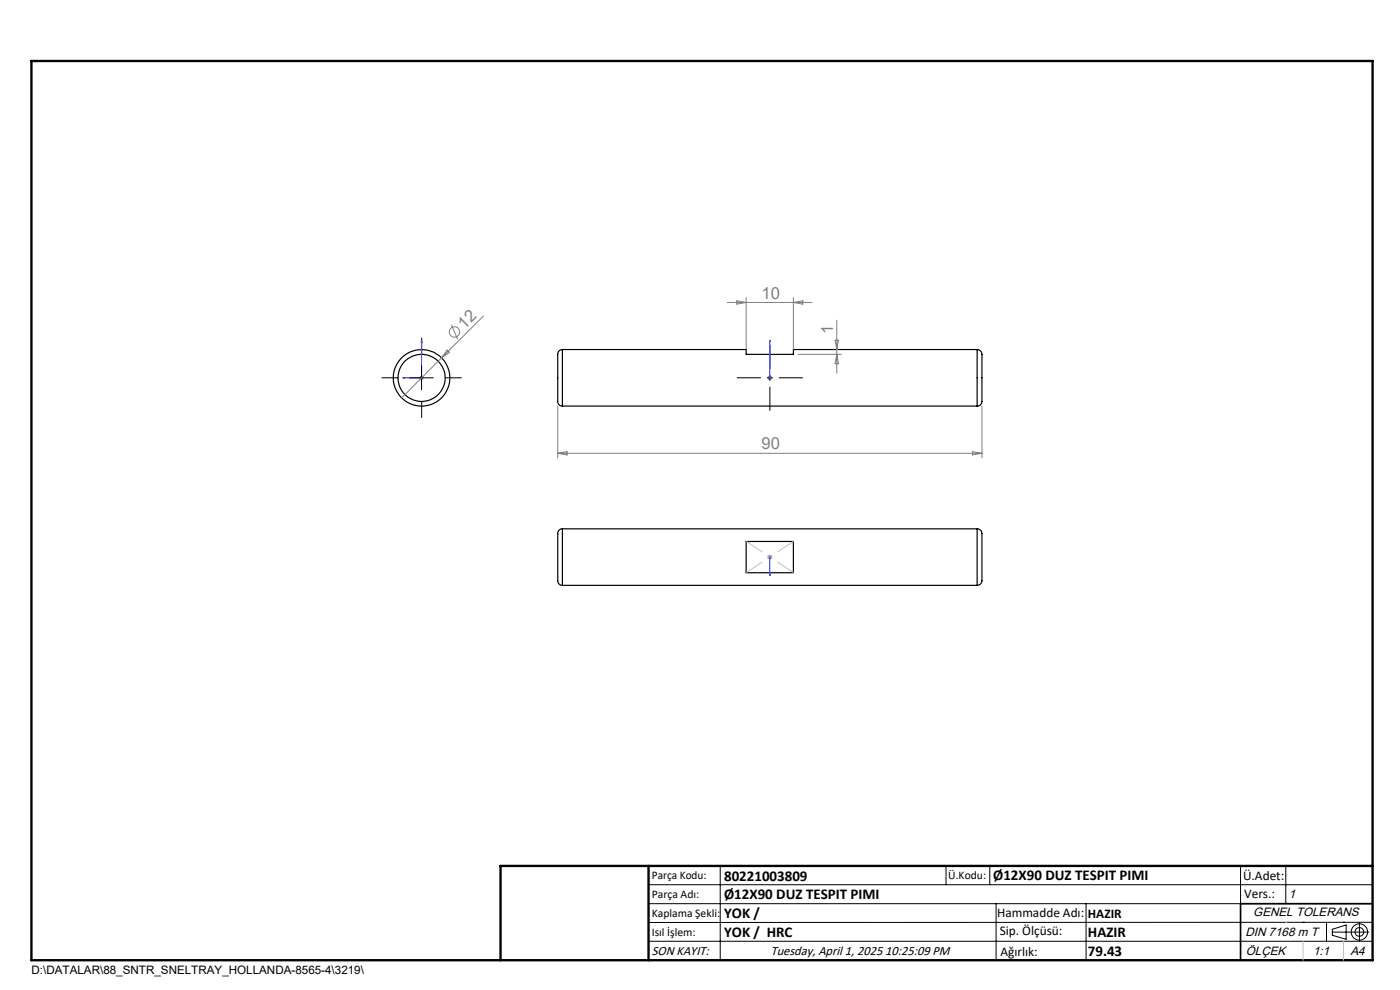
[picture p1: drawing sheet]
<svg xmlns="http://www.w3.org/2000/svg" width="297mm" height="210mm" viewBox="0 0 297 210" stroke-linecap="round" stroke-linejoin="round" font-family="sans-serif">
<g fill="none" stroke="#000" stroke-width=".25">
<path d="M119.3 74.1a1.15 1.15 0 0 0-1 1.6v8.9a1.16 1.16 0 0 0 1 1.5M119.3 74.1h39v1.1h10v-1.1h39M119.3 74.1v12M207.3 74.1a1.19 1.19 0 0 1 1 1.6v8.5a1.51 1.51 0 0 1-.8 1.9h-.2M207.3 74.1v12M119.3 86.1h88M119.3 112.2a1.24 1.24 0 0 0-1 1.7v8.9a1.12 1.12 0 0 0 1 1.4M119.3 112.2v12M119.3 112.2h88M158.3 114.9h10v6.6h-10zM207.3 112.2a1.24 1.24 0 0 1 1 1.7v8.9a1.12 1.12 0 0 1-1 1.4M207.3 112.2v12"/>
<path d="M119.3 124.2h88M106.2 203.7h185"/>
<circle cx="89.4" cy="80.2" r="5"/>
<circle cx="89.4" cy="80.1" r="6"/>
</g>
<g fill="none" stroke="#808080" stroke-width=".21">
<path d="M89.1 79.8l.7 .7M89.4 79.6v1.1M93.7 75.9l-8.5 8.5M94.9 74.3l.5 .4-1.7 1.2zM95.7 68.9l1.4 3.1M102.6 67.1l-8.9 8.8M154.3 64.2h18M156.3 63.8l2 .4-2 .3zM158.3 63.1v11M162.9 79.8l.8 .7M163.3 79.6v1.1M163.7 79.8l-.8 .7"/>
<path d="M168.3 63.1v11M168.3 64.2l2-.4v.7zM169.3 75.2h9.2M177.2 72.2h.7l-.4 1.9zM177.5 67.9v11.3M177.5 75.2l.4 1.9h-.7zM88.9 80.1h1M118.3 86.1v11M118.3 96.2h90M118.3 96.2l2-.4v.7zM162.8 80.1h1M206.3 95.8l2 .4-2 .3z"/>
<path d="M208.3 86.1v11M162.8 118.2h1M162.9 117.8l.8 .7M163.3 117.7v1M163.7 117.8l-.8 .7"/>
<circle cx="96.4" cy="70.4" r="1.1"/>
</g>
<g fill="none" stroke="#000" stroke-width=".21">
<path d="M89.4 77.6v5M86.9 80.1h5M137.6 187.7h153.6M137.6 191.7h153.6M137.6 199.7h153.6M152.8 183.7v20M200.7 183.7v4M210 183.7v4M211.3 191.7v12M230.4 191.7v12M263.2 183.7v20M272.8 183.7v8"/>
<path d="M276.4 195.6h.1M281.4 195.6v4.1M282.6 197.7h7.8M282.6 197.1l3-.9v3l-3-.8zM285 195.6h.1M288.4 195.8v3.8M291.2 195.6l-153.6 .1"/>
<circle cx="288.4" cy="197.7" r="1.74"/>
<circle cx="288.4" cy="197.7" r=".93"/>
</g>
<path d="M89.4 72.2l.1 .4h-.2zM89.4 72.2v7.9h-4M163.3 72.2v.4v-.4M163.3 72.2v7.9M85.4 80.1h.4v.1zM163.3 80.1v.1zM163.3 80.1h.1M163.3 118.1v.2zM163.3 118.2h.1M163.3 118.2v4M163.3 122.2v-.4v.4" fill="none" stroke="#00f" stroke-width=".21"/>
<path d="M156.3 80.1h14M163.3 87.1v-14" fill="none" stroke="#000" stroke-width=".21" stroke-dasharray="15.2 1.3 1.3 1.3" stroke-dashoffset="10.1" stroke-linecap="butt"/>
<path d="M89.5 75.1v-3.5M84.5 80.1h-3.5M89.5 85.1v3.5M94.5 80.1h3.5" fill="none" stroke="#000" stroke-width=".21" stroke-dasharray="15.2 1.3 1.3 1.3" stroke-linecap="butt"/>
<path d="M158.3 114.8l10 6.7M168.3 114.8l-10 6.7" fill="none" stroke="#c0c0c0" stroke-width=".21" stroke-dasharray="15.2 1.3 1.3 1.3" stroke-dashoffset="11.1" stroke-linecap="butt"/>
<path d="M291.2 191.7h-28v12" fill="none" stroke="#000" stroke-width=".35"/>
<path d="M6.7 12.9h284.5v190.8h-284.5zM137.6 183.7v20M291.2 183.7h-185v20" fill="none" stroke="#000" stroke-width=".5"/>
<path d="M272.8 195.6h.1M276.4 199.7v4M285 199.7v4" fill="none" stroke="#c0c0c0" stroke-width=".21"/>
<g fill="#00f">
<path d="M163.3 80.1v.1zM163.3 72.2v.4z"/>
<path d="M163.3 121.8v.4zM163.3 118.1v.2zM85.4 80.1l.4 .1v-.1zM89.4 72.2l-.1 .4h.2z"/>
</g>
<g font-size="3.5" fill="#808080">
<text x="161.6" y="63.3">10</text>
<text x="98.6" y="69.9" transform="rotate(-45 98.6 69.9)">12</text>
<text x="176.7" y="70.9" transform="rotate(-90 176.7 70.9)">1</text>
<text x="161.6" y="95.3">90</text>
</g>
<g font-size="3.2">
<text x="153.6" y="190.8">Ø12X90 DUZ TESPIT PIMI</text>
<text x="153.6" y="186.8">80221003809</text>
<text x="210.7" y="186.6">Ø12X90 DUZ TESPIT PIMI</text>
<text x="153.6" y="194.8">YOK /</text>
<text x="153.6" y="198.8">YOK / HRC</text>
<text x="230.8" y="198.7">HAZIR</text>
<text x="230.8" y="202.8">79.43</text>
</g>
<g font-size="2.8">
<text x="263.7" y="186.7">Ü.Adet:</text>
<text x="263.9" y="190.5">Vers.:</text>
<text x="211.5" y="194.5">Hammadde Adı:</text>
<text x="230.8" y="194.7">HAZIR</text>
<text x="138.3" y="202.6">SON KAYIT:</text>
<text x="163.5" y="202.6">Tuesday, April 1, 2025 10:25:09 PM</text>
<text x="212.1" y="198.4">Sip. Ölçüsü:</text>
<text x="212.2" y="202.7">Ağırlık:</text>
</g>
<g font-size="2.6">
<text x="273.4" y="190.4">1</text>
<text x="265.9" y="194.4">GENEL TOLERANS</text>
<text x="264.2" y="198.5">DIN 7168 m T</text>
<text x="264.3" y="202.6">ÖLÇEK</text>
<text x="278.5" y="202.6">1:1</text>
<text x="286.5" y="202.6">A4</text>
</g>
<g font-size="2.5">
<text x="138.3" y="186.4">Parça Kodu:</text>
<text x="138.3" y="190.5">Parça Adı:</text>
<text x="201.2" y="186.5">Ü.Kodu:</text>
<text x="138.3" y="194.5">Kaplama Şekli:</text>
<text x="138.3" y="198.6">Isıl İşlem:</text>
<text x="6.7" y="206.7">D:\DATALAR\88_SNTR_SNELTRAY_HOLLANDA-8565-4\3219\</text>
</g>
</svg>
